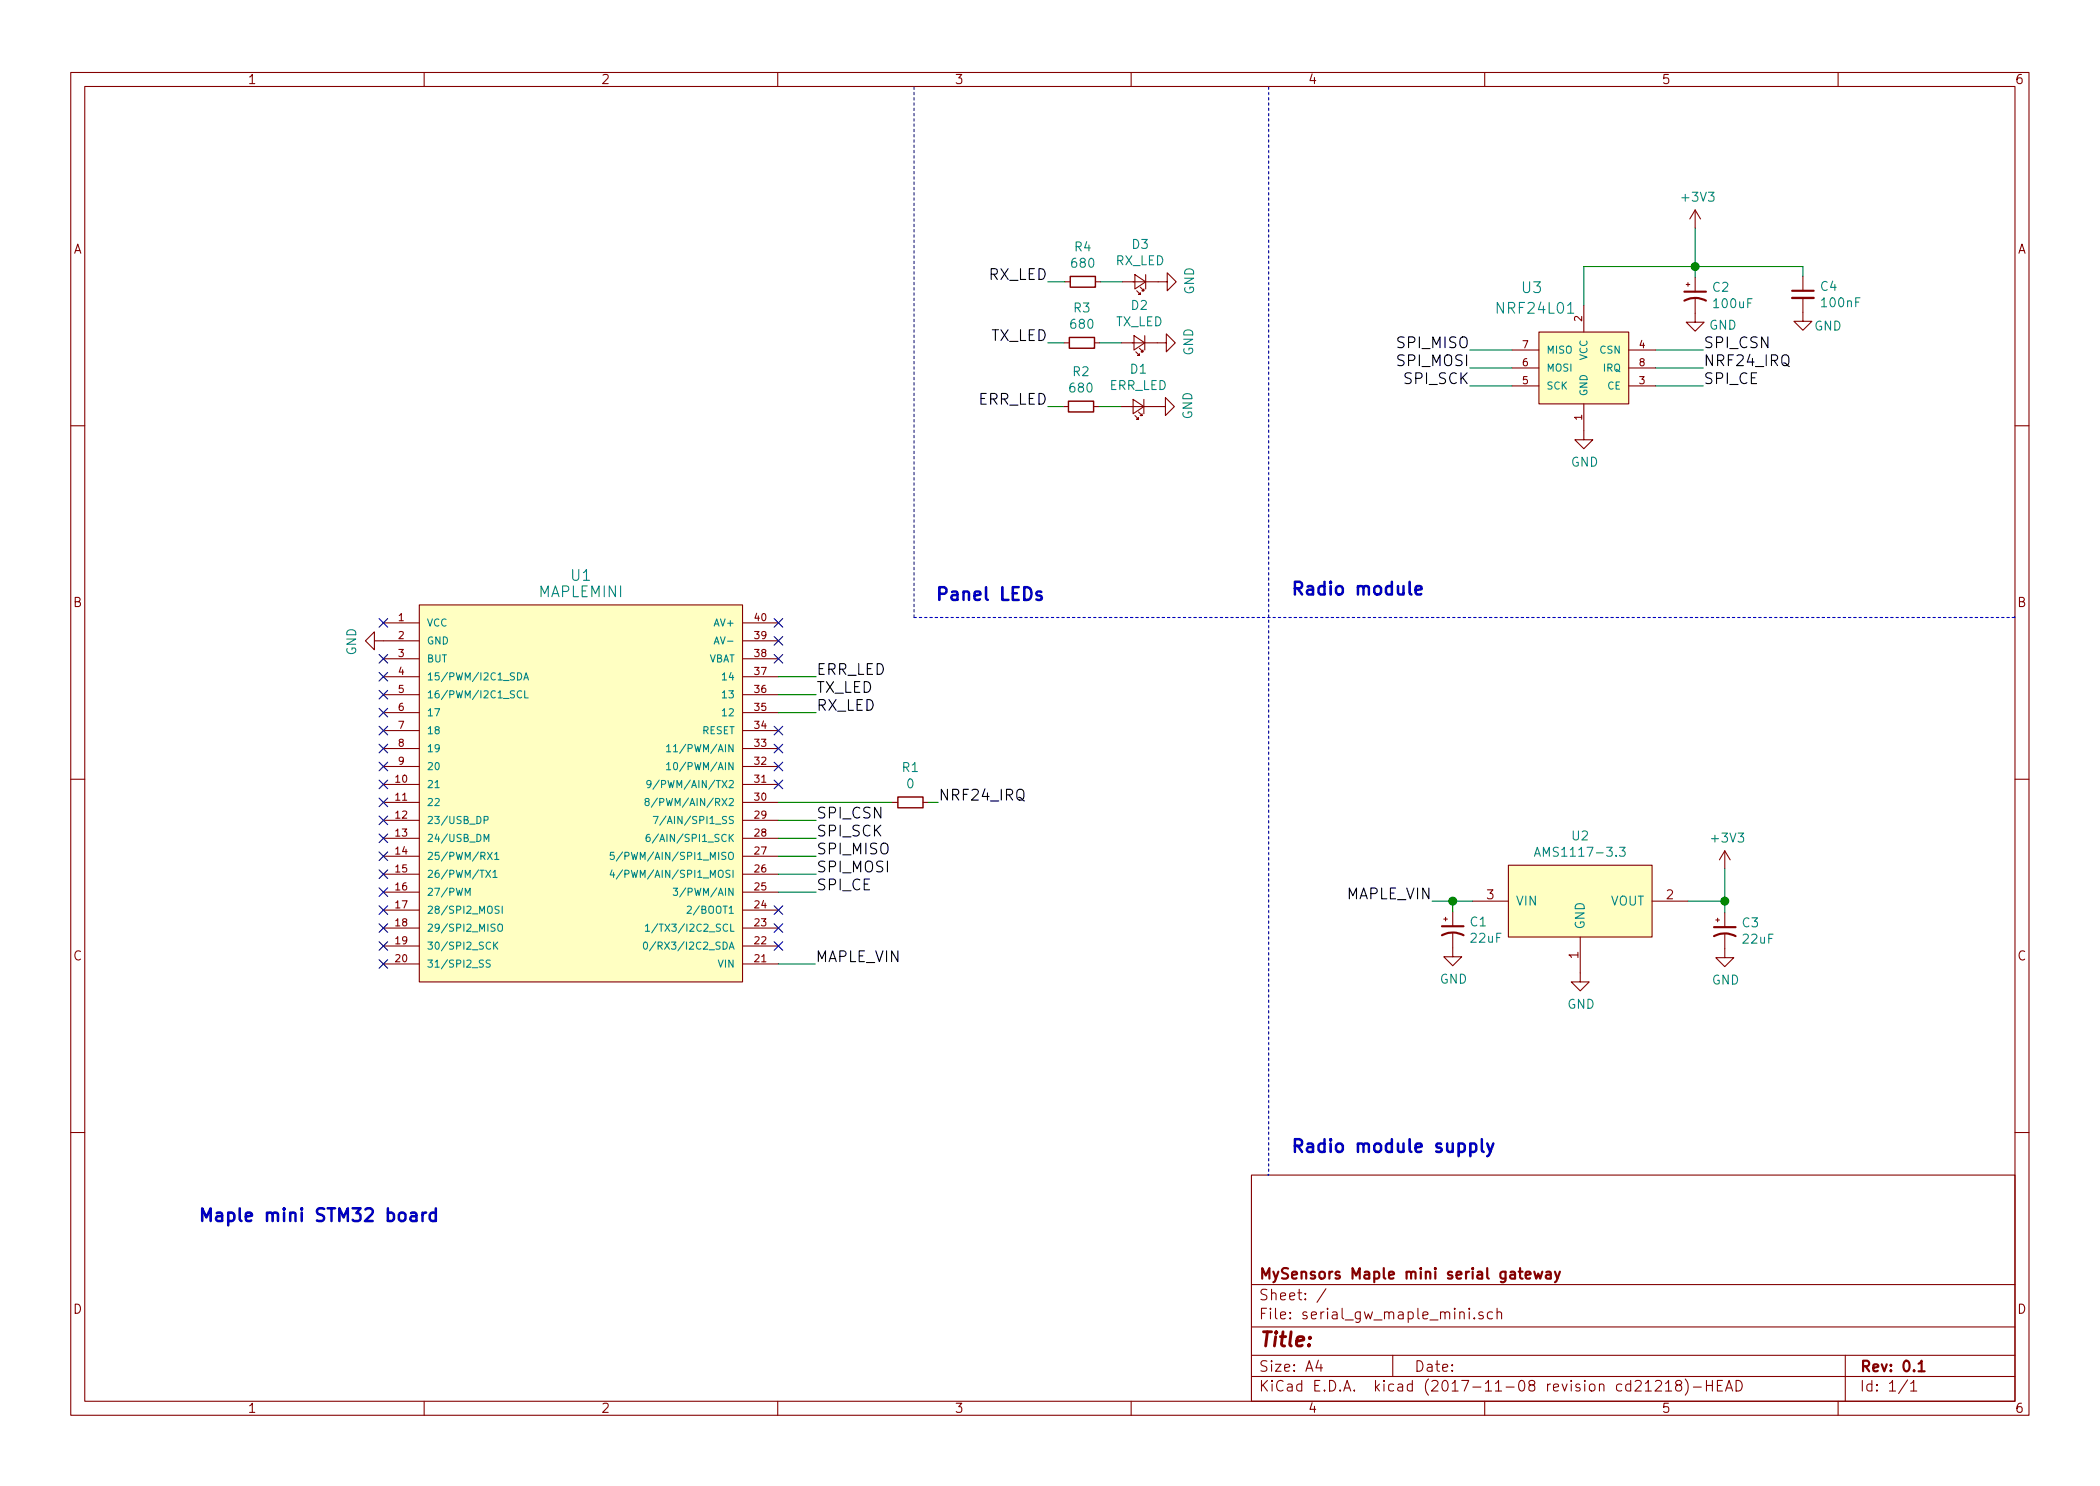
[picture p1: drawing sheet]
EESchema Schematic File Version 4
EELAYER 26 0
EELAYER END
$Descr A4 11693 8268
encoding utf-8
Sheet 1 1
Title ""
Date ""
Rev "0.1"
Comp "MySensors Maple mini serial gateway"
Comment1 ""
Comment2 ""
Comment3 ""
Comment4 ""
$EndDescr
$Comp
L serial_gw_maple_mini-archive:MAPLEMINI U1
U 1 1
P 3235 4360
F 0 "U1" H 3235 5527 60  0000 C CNN
F 1 "MAPLEMINI" H 3235 5436 60  0000 C CNN
F 2 "myfootprints:MAPLE_MINI" H 3085 4360 50  0001 L BNN
F 3 "" H 3235 4360 60  0001 C CNN
	1    3235 4360
	1    0    0    -1  
$EndComp
$Comp
L serial_gw_maple_mini-archive:NRF24L01 U3
U 1 1
P 8820 2040
F 0 "U3" H 8530 2490 60  0000 C CNN
F 1 "NRF24L01" H 8550 2375 60  0000 C CNN
F 2 "myfootprints:E01-ML01DP5" H 8820 1890 60  0001 C CNN
F 3 "" H 8820 1890 60  0000 C CNN
	1    8820 2040
	1    0    0    -1  
$EndComp
$Comp
L serial_gw_maple_mini-archive:AMS1117-3.3 U2
U 1 1
P 8800 5010
F 0 "U2" H 8800 5375 50  0000 C CNN
F 1 "AMS1117-3.3" H 8800 5284 50  0000 C CNN
F 2 "TO_SOT_Packages_SMD:SOT-223" H 8800 5010 60  0001 C CNN
F 3 "" H 8800 5010 60  0001 C CNN
	1    8800 5010
	1    0    0    -1  
$EndComp
Wire Wire Line
	4335 5360 4540 5360
Wire Wire Line
	7975 5010 8090 5010
Wire Wire Line
	9400 5010 9605 5010
$Comp
L serial_gw_maple_mini-archive:GND #PWR01
U 1 1
P 8800 5410
F 0 "#PWR01" H 8800 5160 50  0001 C CNN
F 1 "GND" H 8805 5237 50  0000 C CNN
F 2 "" H 8800 5410 50  0001 C CNN
F 3 "" H 8800 5410 50  0001 C CNN
	1    8800 5410
	1    0    0    -1  
$EndComp
Text Label 4540 5360 0    60   ~ 0
MAPLE_VIN
Text Label 7975 5010 2    60   ~ 0
MAPLE_VIN
$Comp
L serial_gw_maple_mini-archive:GND #PWR02
U 1 1
P 8820 2390
F 0 "#PWR02" H 8820 2140 50  0001 C CNN
F 1 "GND" H 8825 2217 50  0000 C CNN
F 2 "" H 8820 2390 50  0001 C CNN
F 3 "" H 8820 2390 50  0001 C CNN
	1    8820 2390
	1    0    0    -1  
$EndComp
Wire Wire Line
	4335 4760 4545 4760
Wire Wire Line
	4335 4860 4545 4860
Wire Wire Line
	4335 4660 4545 4660
Wire Wire Line
	4335 4560 4545 4560
Text Label 4545 4660 0    60   ~ 0
SPI_SCK
Text Label 4545 4560 0    60   ~ 0
SPI_CSN
Text Label 4545 4760 0    60   ~ 0
SPI_MISO
Text Label 4545 4860 0    60   ~ 0
SPI_MOSI
Wire Wire Line
	4335 4960 4545 4960
Text Label 4545 4960 0    60   ~ 0
SPI_CE
$Comp
L serial_gw_maple_mini-archive:CP1_Small C2
U 1 1
P 9440 1635
F 0 "C2" H 9531 1681 50  0000 L CNN
F 1 "100uF" H 9531 1590 50  0000 L CNN
F 2 "Capacitors_Tantalum_SMD:CP_Tantalum_Case-B_EIA-3528-21_Hand" H 9440 1635 50  0001 C CNN
F 3 "" H 9440 1635 50  0001 C CNN
	1    9440 1635
	1    0    0    -1  
$EndComp
$Comp
L serial_gw_maple_mini-archive:C_Small C4
U 1 1
P 10040 1630
F 0 "C4" H 10132 1676 50  0000 L CNN
F 1 "100nF" H 10132 1585 50  0000 L CNN
F 2 "Capacitors_SMD:C_0805_HandSoldering" H 10040 1630 50  0001 C CNN
F 3 "" H 10040 1630 50  0001 C CNN
	1    10040 1630
	1    0    0    -1  
$EndComp
Wire Wire Line
	8820 1690 8820 1475
Wire Wire Line
	8820 1475 9440 1475
Wire Wire Line
	10040 1475 10040 1530
Wire Wire Line
	9440 1260 9440 1475
Connection ~ 9440 1475
$Comp
L serial_gw_maple_mini-archive:GND #PWR03
U 1 1
P 9440 1735
F 0 "#PWR03" H 9440 1485 50  0001 C CNN
F 1 "GND" H 9595 1670 50  0000 C CNN
F 2 "" H 9440 1735 50  0001 C CNN
F 3 "" H 9440 1735 50  0001 C CNN
	1    9440 1735
	1    0    0    -1  
$EndComp
$Comp
L serial_gw_maple_mini-archive:GND #PWR04
U 1 1
P 10040 1730
F 0 "#PWR04" H 10040 1480 50  0001 C CNN
F 1 "GND" H 10180 1655 50  0000 C CNN
F 2 "" H 10040 1730 50  0001 C CNN
F 3 "" H 10040 1730 50  0001 C CNN
	1    10040 1730
	1    0    0    -1  
$EndComp
$Comp
L serial_gw_maple_mini-archive:+3V3 #PWR05
U 1 1
P 9440 1260
F 0 "#PWR05" H 9440 1110 50  0001 C CNN
F 1 "+3V3" H 9455 1433 50  0000 C CNN
F 2 "" H 9440 1260 50  0001 C CNN
F 3 "" H 9440 1260 50  0001 C CNN
	1    9440 1260
	1    0    0    -1  
$EndComp
$Comp
L serial_gw_maple_mini-archive:+3V3 #PWR06
U 1 1
P 9605 4830
F 0 "#PWR06" H 9605 4680 50  0001 C CNN
F 1 "+3V3" H 9620 5003 50  0000 C CNN
F 2 "" H 9605 4830 50  0001 C CNN
F 3 "" H 9605 4830 50  0001 C CNN
	1    9605 4830
	1    0    0    -1  
$EndComp
Wire Wire Line
	9605 4830 9605 5010
$Comp
L serial_gw_maple_mini-archive:CP1_Small C3
U 1 1
P 9605 5175
F 0 "C3" H 9696 5221 50  0000 L CNN
F 1 "22uF" H 9696 5130 50  0000 L CNN
F 2 "Capacitors_Tantalum_SMD:CP_Tantalum_Case-B_EIA-3528-21_Hand" H 9605 5175 50  0001 C CNN
F 3 "" H 9605 5175 50  0001 C CNN
	1    9605 5175
	1    0    0    -1  
$EndComp
Connection ~ 9605 5010
$Comp
L serial_gw_maple_mini-archive:CP1_Small C1
U 1 1
P 8090 5170
F 0 "C1" H 8181 5216 50  0000 L CNN
F 1 "22uF" H 8181 5125 50  0000 L CNN
F 2 "Capacitors_Tantalum_SMD:CP_Tantalum_Case-B_EIA-3528-21_Hand" H 8090 5170 50  0001 C CNN
F 3 "" H 8090 5170 50  0001 C CNN
	1    8090 5170
	1    0    0    -1  
$EndComp
Wire Wire Line
	8090 5070 8090 5010
Connection ~ 8090 5010
$Comp
L serial_gw_maple_mini-archive:GND #PWR07
U 1 1
P 8090 5270
F 0 "#PWR07" H 8090 5020 50  0001 C CNN
F 1 "GND" H 8095 5097 50  0000 C CNN
F 2 "" H 8090 5270 50  0001 C CNN
F 3 "" H 8090 5270 50  0001 C CNN
	1    8090 5270
	1    0    0    -1  
$EndComp
$Comp
L serial_gw_maple_mini-archive:GND #PWR08
U 1 1
P 9605 5275
F 0 "#PWR08" H 9605 5025 50  0001 C CNN
F 1 "GND" H 9610 5102 50  0000 C CNN
F 2 "" H 9605 5275 50  0001 C CNN
F 3 "" H 9605 5275 50  0001 C CNN
	1    9605 5275
	1    0    0    -1  
$EndComp
Wire Wire Line
	8420 1940 8185 1940
Wire Wire Line
	8420 2040 8185 2040
Wire Wire Line
	8420 2140 8185 2140
Wire Wire Line
	9220 1940 9485 1940
Wire Wire Line
	9220 2040 9485 2040
Wire Wire Line
	9220 2140 9485 2140
Text Label 9485 2140 0    60   ~ 0
SPI_CE
Text Label 8185 2040 2    60   ~ 0
SPI_MOSI
Text Label 8185 1940 2    60   ~ 0
SPI_MISO
Text Label 8185 2140 2    60   ~ 0
SPI_SCK
Text Label 9485 1940 0    60   ~ 0
SPI_CSN
Wire Wire Line
	4335 4460 4970 4460
Text Label 5225 4460 0    60   ~ 0
NRF24_IRQ
Text Label 9485 2040 0    60   ~ 0
NRF24_IRQ
$Comp
L serial_gw_maple_mini-archive:R_Small R1
U 1 1
P 5070 4460
F 0 "R1" V 4874 4460 50  0000 C CNN
F 1 "0" V 4965 4460 50  0000 C CNN
F 2 "Resistors_SMD:R_0603_HandSoldering" H 5070 4460 50  0001 C CNN
F 3 "" H 5070 4460 50  0001 C CNN
	1    5070 4460
	0    1    1    0   
$EndComp
Wire Wire Line
	5170 4460 5225 4460
NoConn ~ 2135 3460
NoConn ~ 2135 3660
NoConn ~ 2135 3760
NoConn ~ 2135 3860
NoConn ~ 2135 3960
NoConn ~ 2135 4060
NoConn ~ 2135 4160
NoConn ~ 2135 4260
NoConn ~ 2135 4360
NoConn ~ 2135 4460
NoConn ~ 2135 4560
NoConn ~ 2135 4660
NoConn ~ 2135 4760
NoConn ~ 2135 4860
NoConn ~ 2135 4960
NoConn ~ 2135 5060
NoConn ~ 2135 5160
NoConn ~ 2135 5260
NoConn ~ 2135 5360
NoConn ~ 4335 5260
NoConn ~ 4335 5160
NoConn ~ 4335 5060
NoConn ~ 4335 4360
NoConn ~ 4335 4260
NoConn ~ 4335 4160
NoConn ~ 4335 4060
NoConn ~ 4335 3660
NoConn ~ 4335 3560
NoConn ~ 4335 3460
Wire Notes Line
	7065 475  7065 6535
Wire Notes Line
	7065 6535 7060 6535
Wire Notes Line
	5090 3430 11220 3430
Wire Notes Line
	11220 3430 11220 3425
Text Notes 7185 3320 0    71   ~ 14
Radio module
Text Notes 7185 6425 0    71   ~ 14
Radio module supply
Text Notes 1100 6810 0    71   ~ 14
Maple mini STM32 board
$Comp
L serial_gw_maple_mini-archive:GND #PWR09
U 1 1
P 2135 3560
F 0 "#PWR09" H 2135 3310 50  0001 C CNN
F 1 "GND" H 2140 3387 50  0000 C CNN
F 2 "" H 2135 3560 50  0001 C CNN
F 3 "" H 2135 3560 50  0001 C CNN
	1    2135 3560
	0    1    1    0   
$EndComp
$Comp
L serial_gw_maple_mini-archive:R_Small R4
U 1 1
P 6030 1560
F 0 "R4" V 5834 1560 50  0000 C CNN
F 1 "680" V 5925 1560 50  0000 C CNN
F 2 "Resistors_SMD:R_0805_HandSoldering" H 6030 1560 50  0001 C CNN
F 3 "" H 6030 1560 50  0001 C CNN
	1    6030 1560
	0    1    1    0   
$EndComp
$Comp
L serial_gw_maple_mini-archive:LED_Small D3
U 1 1
P 6350 1560
F 0 "D3" H 6350 1355 50  0000 C CNN
F 1 "RX_LED" H 6350 1446 50  0000 C CNN
F 2 "LEDs:LED_D3.0mm" V 6350 1560 50  0001 C CNN
F 3 "" V 6350 1560 50  0001 C CNN
	1    6350 1560
	-1   0    0    1   
$EndComp
Wire Wire Line
	6130 1560 6250 1560
$Comp
L serial_gw_maple_mini-archive:R_Small R3
U 1 1
P 6025 1900
F 0 "R3" V 5829 1900 50  0000 C CNN
F 1 "680" V 5920 1900 50  0000 C CNN
F 2 "Resistors_SMD:R_0805_HandSoldering" H 6025 1900 50  0001 C CNN
F 3 "" H 6025 1900 50  0001 C CNN
	1    6025 1900
	0    1    1    0   
$EndComp
$Comp
L serial_gw_maple_mini-archive:LED_Small D2
U 1 1
P 6345 1900
F 0 "D2" H 6345 1695 50  0000 C CNN
F 1 "TX_LED" H 6345 1786 50  0000 C CNN
F 2 "LEDs:LED_D3.0mm" V 6345 1900 50  0001 C CNN
F 3 "" V 6345 1900 50  0001 C CNN
	1    6345 1900
	-1   0    0    1   
$EndComp
Wire Wire Line
	6125 1900 6245 1900
$Comp
L serial_gw_maple_mini-archive:R_Small R2
U 1 1
P 6020 2255
F 0 "R2" V 5824 2255 50  0000 C CNN
F 1 "680" V 5915 2255 50  0000 C CNN
F 2 "Resistors_SMD:R_0805_HandSoldering" H 6020 2255 50  0001 C CNN
F 3 "" H 6020 2255 50  0001 C CNN
	1    6020 2255
	0    1    1    0   
$EndComp
$Comp
L serial_gw_maple_mini-archive:LED_Small D1
U 1 1
P 6340 2255
F 0 "D1" H 6340 2050 50  0000 C CNN
F 1 "ERR_LED" H 6340 2141 50  0000 C CNN
F 2 "LEDs:LED_D3.0mm" V 6340 2255 50  0001 C CNN
F 3 "" V 6340 2255 50  0001 C CNN
	1    6340 2255
	-1   0    0    1   
$EndComp
Wire Wire Line
	6120 2255 6240 2255
$Comp
L serial_gw_maple_mini-archive:GND #PWR010
U 1 1
P 6450 1560
F 0 "#PWR010" H 6450 1310 50  0001 C CNN
F 1 "GND" H 6455 1387 50  0000 C CNN
F 2 "" H 6450 1560 50  0001 C CNN
F 3 "" H 6450 1560 50  0001 C CNN
	1    6450 1560
	0    -1   -1   0   
$EndComp
$Comp
L serial_gw_maple_mini-archive:GND #PWR011
U 1 1
P 6445 1900
F 0 "#PWR011" H 6445 1650 50  0001 C CNN
F 1 "GND" H 6450 1727 50  0000 C CNN
F 2 "" H 6445 1900 50  0001 C CNN
F 3 "" H 6445 1900 50  0001 C CNN
	1    6445 1900
	0    -1   -1   0   
$EndComp
$Comp
L serial_gw_maple_mini-archive:GND #PWR012
U 1 1
P 6440 2255
F 0 "#PWR012" H 6440 2005 50  0001 C CNN
F 1 "GND" H 6445 2082 50  0000 C CNN
F 2 "" H 6440 2255 50  0001 C CNN
F 3 "" H 6440 2255 50  0001 C CNN
	1    6440 2255
	0    -1   -1   0   
$EndComp
Wire Wire Line
	5930 1560 5835 1560
Wire Wire Line
	5925 1900 5835 1900
Wire Wire Line
	5920 2255 5835 2255
Text Label 5835 1560 2    60   ~ 0
RX_LED
Text Label 5835 1900 2    60   ~ 0
TX_LED
Text Label 5835 2255 2    60   ~ 0
ERR_LED
Wire Wire Line
	4335 3960 4545 3960
Wire Wire Line
	4335 3860 4545 3860
Wire Wire Line
	4335 3760 4545 3760
Text Label 4545 3960 0    60   ~ 0
RX_LED
Text Label 4545 3860 0    60   ~ 0
TX_LED
Text Label 4545 3760 0    60   ~ 0
ERR_LED
Wire Notes Line
	5090 475  5090 3430
Text Notes 5205 3350 0    71   ~ 14
Panel LEDs
Wire Wire Line
	9440 1475 10040 1475
Wire Wire Line
	9440 1475 9440 1535
Wire Wire Line
	9605 5010 9605 5075
Wire Wire Line
	8090 5010 8200 5010
$EndSCHEMATC
